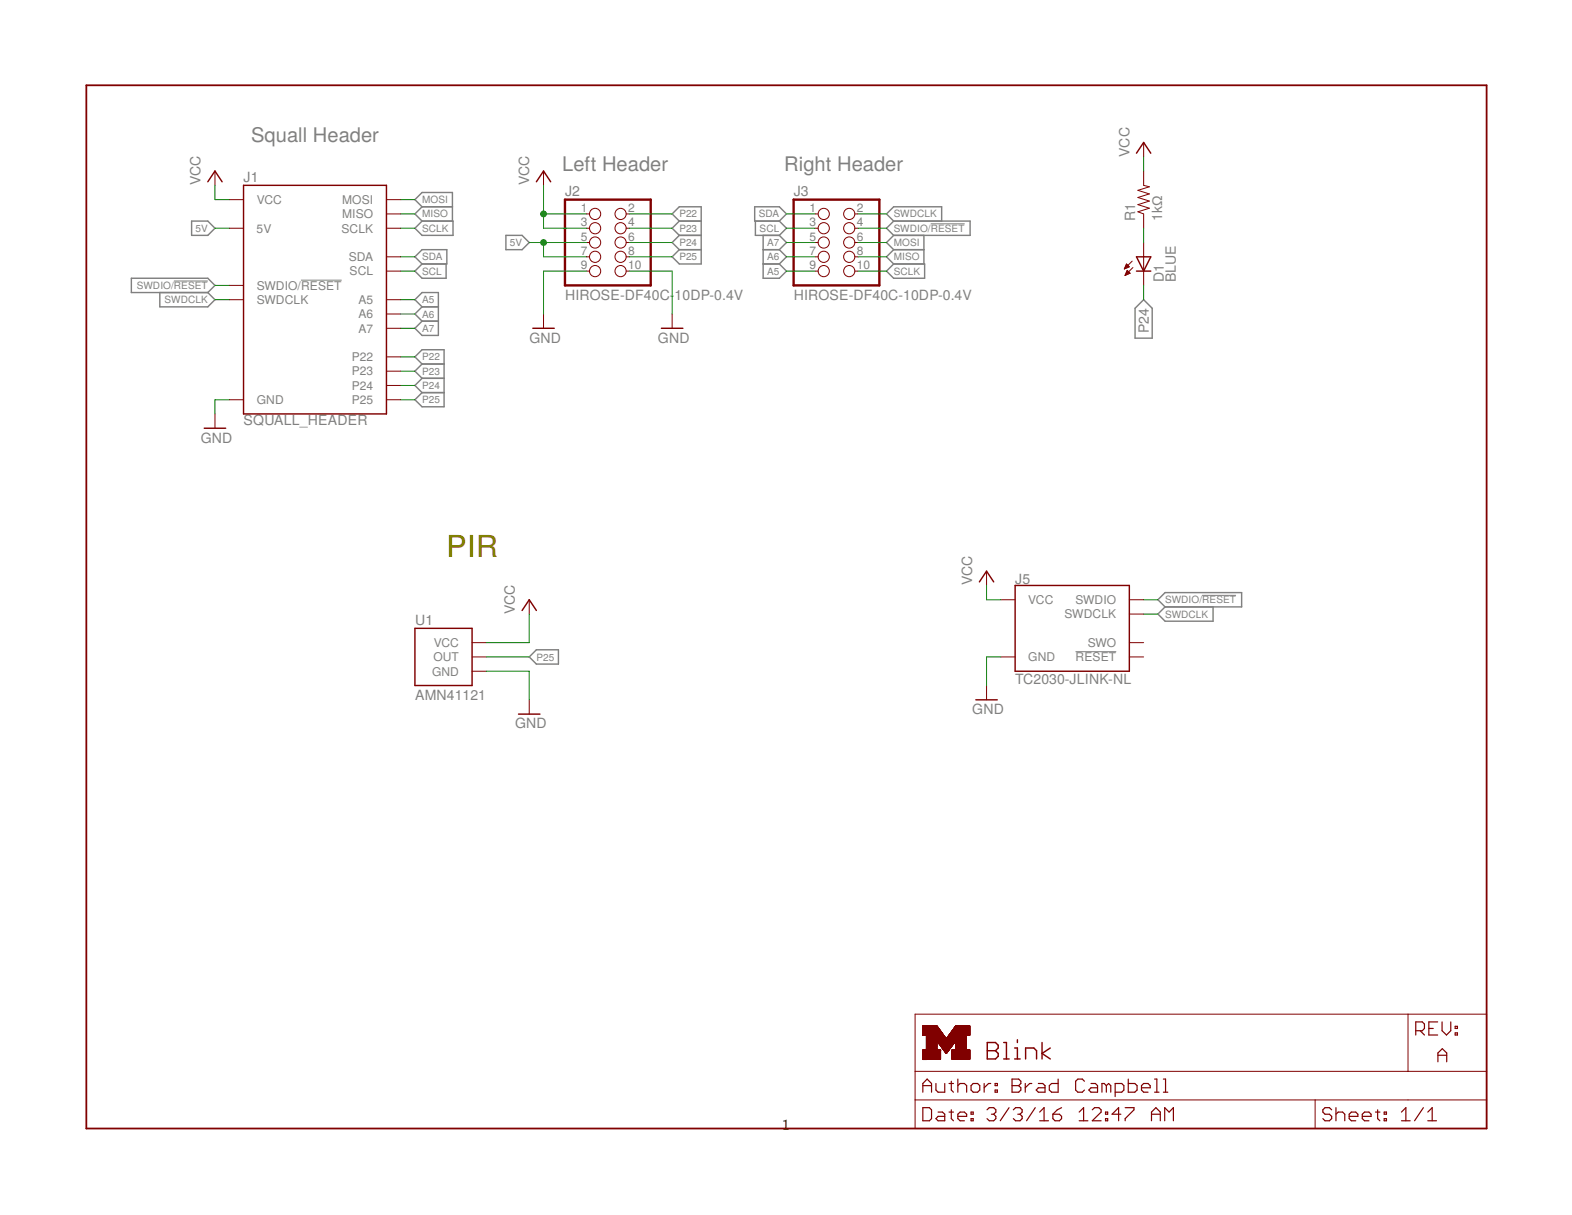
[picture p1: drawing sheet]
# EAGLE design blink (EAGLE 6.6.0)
AUTHOR: Brad Campbell; REV: A; TITLE: Blink
FRAME1 (LETTER_L): HEIGHT: 8.5in; WIDTH: 11in

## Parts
D1  BLUE  LED0603  [LED-0603]
J1  SQUALL_HEADER  [SQUALL_HEADER]
J2  HIROSE-DF40C-10DP-0.4V  [2X5/SMD/0.4MM]
J3  HIROSE-DF40C-10DP-0.4V  [2X5/SMD/0.4MM]
J5  TC2030-JLINK-NL  [TC2030-IDC-NL]
R1  1kΩ  RESISTOR0402_RES  [0402_RES]
U1  AMN41121  [AMN2]

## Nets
5V: J1.A5(5V) J1.A7(5V) J2.5 J2.7
A5: J1.B9(A5) J3.9
A6: J1.B7(A6) J3.7
A7: J1.B5(A7) J3.5
GND: J1.A9(GND) J1.A10(GND) J2.9 J2.10 J5.5(GND) U1.GND
MISO: J1.B8(MISO) J3.8
MOSI: J1.B6(MOSI) J3.6
N$2: D1.A R1.1
P22: J1.A2(P22) J2.2
P23: J1.A4(P23) J2.4
P24: D1.C J1.A6(P24) J2.6
P25: J1.A8(P25) J2.8 U1.OUT
SCL: J1.B3(SCL) J3.3
SCLK: J1.B10(SCLK) J3.10
SDA: J1.B1(SDA) J3.1
SWDCLK: J1.B2(SWDCLK) J3.2 J5.4(SWDCLK)
SWDIO/!RESET: J1.B4(SWDIO/!RESET) J3.4 J5.2(SWDIO)
VCC: J1.A1(VCC) J1.A3(VCC) J2.1 J2.3 J5.1(VCC) R1.2 U1.VCC
Unconnected: J5.3(!RESET) J5.6(SWO)

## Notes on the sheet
- Squall Header
- Left Header | Right Header
- PIR

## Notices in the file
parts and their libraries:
SparkFun-LED: Licensing: CC v3.0 Share-Alike You are welcome to use this library for commercial purposes.
